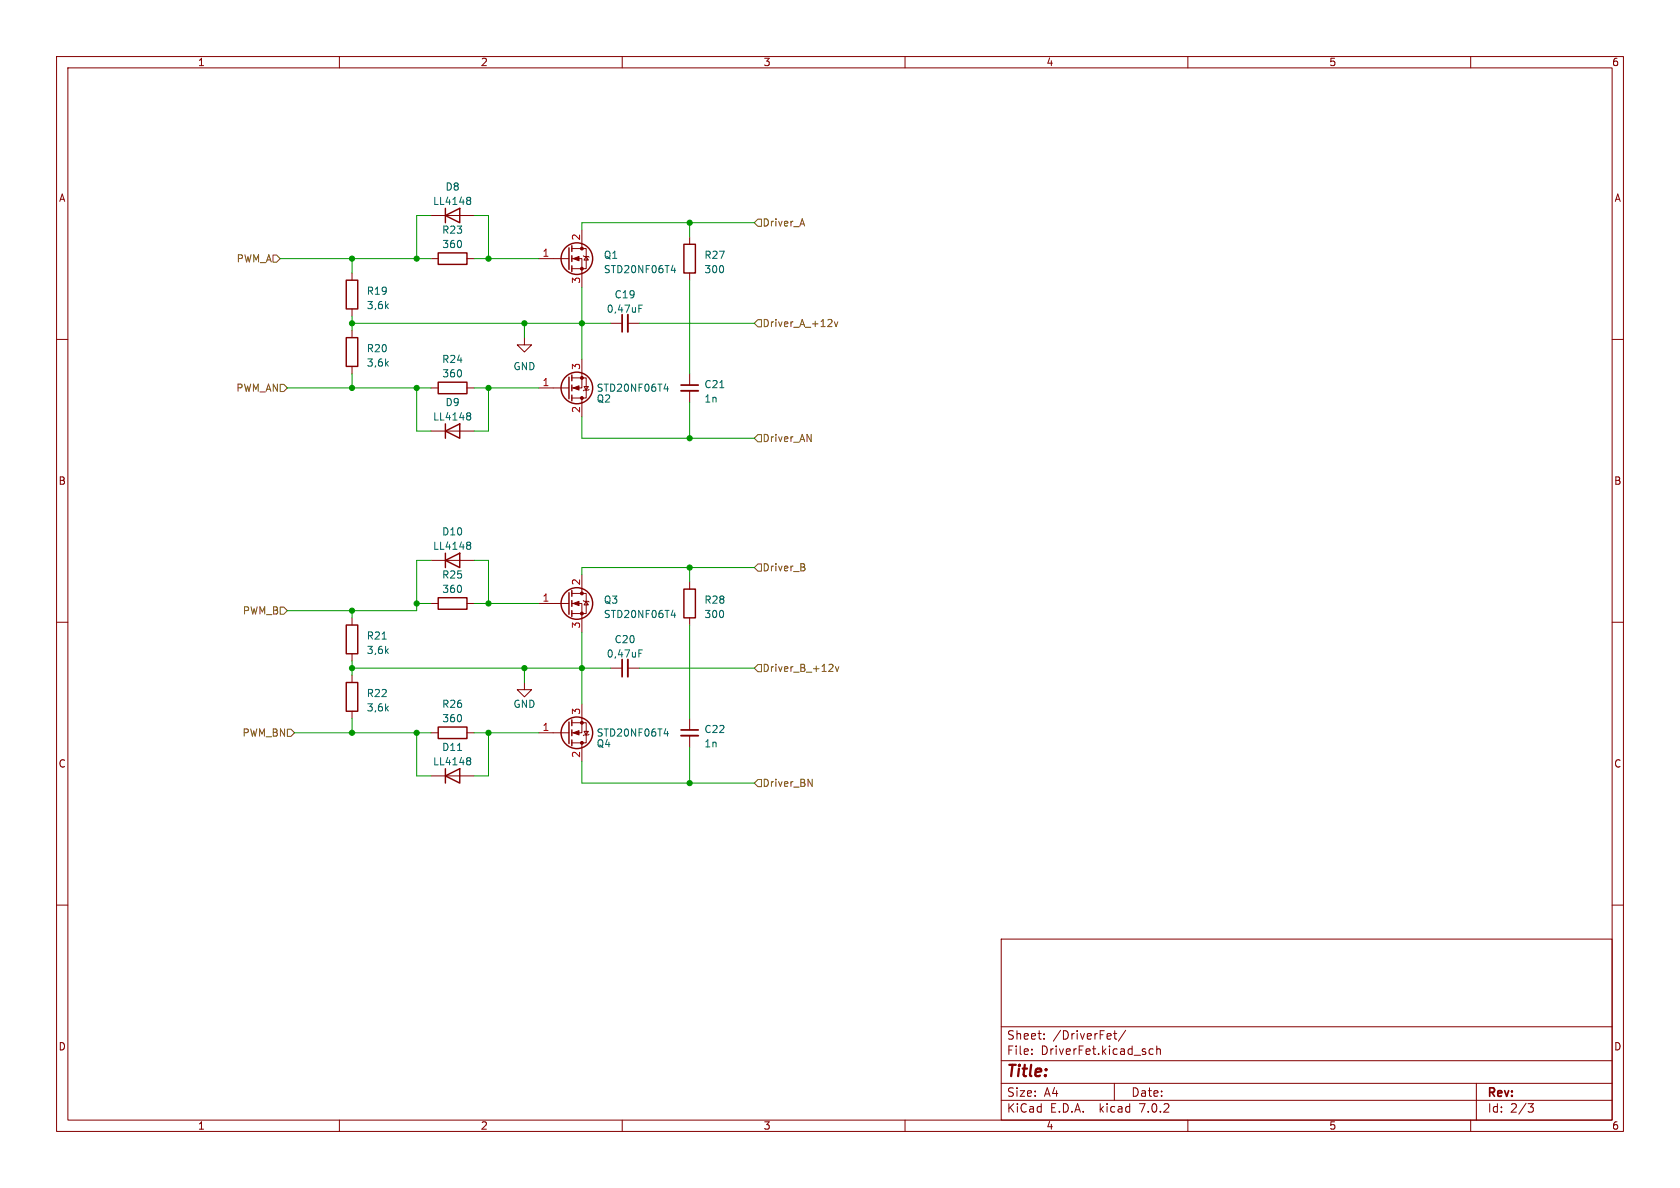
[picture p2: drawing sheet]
<svg xmlns="http://www.w3.org/2000/svg" width="297mm" height="210mm" viewBox="0 0 297 210" stroke-linecap="round" stroke-linejoin="round" font-family="sans-serif">
<g fill="none" stroke="#840000" stroke-width=".18">
<path d="M10 10h277v190h-277zM12 12h273v186h-273zM60 10v2M110 10v2M160 10v2M210 10v2M260 10v2M76.2 38.1h7.6M10 60h2M62.2 48.3v1.2M62.2 54.6v1.3M62.2 58.4v1.3"/>
<path d="M76.2 45.7h1.3M82.5 45.7h1.3M92.7 59.7v1.3h1.3l-1.3 1.2-1.3-1.2h1.3M95.2 45.7h5.4M101.1 45.7h1.8v5.1M101.1 43.9h2.5v3.6h-2.5M102.9 40.6v3.3M103.1 45.2l.2 .1h.7l.1 .2M103.6 45.3l.4 .7h-.7zM107.9 57.2h2.1M111 57.2h2M121.9 41.9v1.3"/>
<path d="M121.9 48.3v1.2M285 60h2M62.2 64.8v1.2M76.2 76.2h7.6M76.2 68.6h1.3M82.5 68.6h1.3M95.2 68.6h5.4M101.1 66.8h2.5v3.6h-2.5M102.9 63.5v5.1h-1.8M102.9 70.4v3.3M103.3 68.3h.7l-.4 .7zM104.1 68.8l-.1 .2h-.7l-.2 .1"/>
<path d="M121.9 66v2.1M121.9 69.1v2M76.2 99.1h7.6M10 110h2M62.2 109.2v1.3M62.2 115.6v1.2M62.2 119.4v1.3M76.2 106.7h1.3M82.5 106.7h1.3M95.2 106.7h5.4M101.1 106.7h1.8v5.1M101.1 104.9h2.5v3.6h-2.5"/>
<path d="M102.9 101.6v3.3M103.1 106.2l.2 .1h.7l.1 .1M103.6 106.3l.4 .6h-.7zM107.9 118.1h2.1M111 118.1h2M121.9 102.9v1.2M121.9 109.2v1.3M285 110h2M62.2 125.7v1.3M76.2 129.5h1.3M76.2 137.2h7.6M82.5 129.5h1.3"/>
<path d="M92.7 120.7v1.2h1.3l-1.3 1.3-1.3-1.3h1.3M95.2 129.5h5.4M101.1 127.8h2.5v3.5h-2.5M102.9 124.5v5h-1.8M102.9 131.3v3.3M103.3 129.3h.7l-.4 .6zM104.1 129.8l-.1 .1h-.7l-.2 .1M121.9 127v2M121.9 130v2.1M10 160h2M285 160h2M177 166h108v32h-108z"/>
<path d="M60 198v2M110 198v2M160 198v2M177 194.5h108M177 191.5h108M177 187.5h108M177 181.5h108M182.4 186.3v.1M182.4 185.5v.1M184.6 183.6v.1M184.6 182.8v.1M196.9 182.7h.5"/>
<path d="M197 191.5v3M197.1 182.2v1.3l.3 .2M199 182.1l-1.3 2M203.9 185.5l-.5-.1-.3 .3v.4l.2 .2h.6M204.5 185.5l.2-.1 .4 .1v.9M204.5 184.9v1.5M210 198v2M260 198v2M261 191.5v6.5M270.1 195.1h1l-.5 .6 .4 .1 .1 .5-.3 .3h-.4"/>
</g>
<path d="M111 55.6v3.1M120.4 69.1h3M111 116.6v3M120.4 130h3" fill="none" stroke="#840000" stroke-width=".33"/>
<path d="M110 55.6v3.1M120.4 68.1h3M110 116.6v3M120.4 129h3" fill="none" stroke="#840000" stroke-width=".3"/>
<g fill="none" stroke="#840000" stroke-width=".25">
<path d="M78.7 38.1l2.6-1.3v2.6zM78.7 36.8v2.6M61.2 49.5h2v5.1h-2zM61.2 59.7h2v5.1h-2zM77.5 44.7h5v2h-5zM100.6 43.8v3.8M101.1 43.4v1.1M101.1 45.2v1M101.1 47v1M120.9 43.2h2v5.1h-2zM77.5 67.6h5v2h-5zM78.7 76.2l2.6-1.3v2.6z"/>
<path d="M78.7 74.9v2.6M100.6 66.7v3.8M101.1 66.3v1M101.1 68.1v1M101.1 69.9v1M78.7 99.1l2.6-1.3v2.5zM78.7 97.8v2.5M61.2 110.5h2v5.1h-2zM77.5 105.7h5v2h-5zM100.6 104.8v3.8M101.1 104.4v1M101.1 106.2v1"/>
<path d="M101.1 108v1M120.9 104.1h2v5.1h-2zM61.2 120.7h2v5h-2zM77.5 128.5h5v2.1h-5zM78.7 137.2l2.6-1.3v2.5zM78.7 135.9v2.5M100.6 127.6v3.8M101.1 127.3v1M101.1 129v1M101.1 130.8v1"/>
<circle cx="102" cy="45.7" r="2.79"/>
<circle cx="102" cy="68.6" r="2.79"/>
<circle cx="102" cy="106.7" r="2.79"/>
<circle cx="102" cy="129.5" r="2.79"/>
</g>
<g fill="none" stroke="#006464" stroke-width=".18">
<path d="M82.7 34.9h.3l.2 .2-.2 .3M82.7 35.4h.3M83 35.4l.2 .3v.2l-.2 .2h-.3M112.9 54.5h.5M112.9 53.9h.7M118.7 47.8h.8M119.3 47.4v.8M82.7 73h.3l.2 .2-.2 .3M82.7 73.5h.3M83 73.5l.2 .3v.2l-.2 .2h-.3M117.4 68.7h.8M118 68.3v.9"/>
<path d="M82.7 95.8h.3l.2 .3-.2 .3M82.7 96.4h.3M83 96.4l.2 .2v.3l-.2 .2h-.3M112.9 115.5h.5M112.9 114.9h.7M118.7 108.7h.8M119.3 108.3v.9M82.7 133.9h.3l.2 .3-.2 .3M82.7 134.5h.3M83 134.5l.2 .2v.3l-.2 .2h-.3M117.4 129.7h.8M118 129.3v.8"/>
</g>
<g fill="#840000" stroke="#840000" stroke-width=".18">
<path d="M101.3 106.7l1.1-.4v.8z"/>
<path d="M101.3 129.5l1.1-.3v.7z"/>
<path d="M101.3 45.7l1.1-.4v.8z"/>
<path d="M101.3 68.6l1.1-.4v.8z"/>
<circle cx="102.9" cy="108.5" r=".25"/>
<circle cx="102.9" cy="104.9" r=".25"/>
<circle cx="102.9" cy="127.8" r=".25"/>
<circle cx="102.9" cy="131.3" r=".25"/>
<circle cx="102.9" cy="47.5" r=".25"/>
<circle cx="102.9" cy="43.9" r=".25"/>
<circle cx="102.9" cy="66.8" r=".25"/>
<circle cx="102.9" cy="70.4" r=".25"/>
</g>
<g fill="none" stroke="#725600" stroke-width=".18">
<path d="M134 38.7h.6v1.3h-.6l-.7-.6zM48.3 45.1h.6l.6 .6-.6 .7h-.6zM134 56.5h.6v1.3h-.6l-.7-.6zM147.5 56.9l.3 .8 .3-.8M49.5 67.9h.7l.6 .7-.6 .6h-.7zM134 76.8h.6v1.3h-.6l-.7-.6zM134 99.7h.6v1.3h-.6l-.7-.7zM142.2 99.8v.3M49.5 107.3h.7l.6 .7-.6 .6h-.7zM134 117.5h.6v1.2h-.6l-.7-.6zM142.2 100.3l.1 .2-.1 .4M147.1 117.5l.2 .2-.1 .3-.7 .7h.8"/>
<path d="M147.7 117.9l.3 .8 .3-.8M50.8 128.9h.6l.7 .6-.7 .7h-.6zM134 137.8h.6v1.3h-.6l-.7-.7zM142.9 137.7l.7 1.3v-1.3"/>
</g>
<g fill="none" stroke="#009600" stroke-width=".18">
<path d="M76.2 38.1h-2.5v7.6M83.8 38.1h2.6v7.6M121.9 39.4v2.5M133.3 39.4h-30.4v1.2M49.5 45.7h26.7M62.2 45.7v2.6M62.2 55.9v2.5M62.2 57.2h45.7M83.8 45.7h11.4M92.7 57.2v2.5M102.9 50.8v12.7M113 57.2h20.3"/>
<path d="M121.9 49.5v16.5M50.8 68.6h25.4M62.2 66v2.6M73.7 68.6v7.6h2.5M83.8 68.6h11.4M86.4 68.6v7.6h-2.6M102.9 73.7v3.8h30.4M121.9 71.1v6.4M76.2 99.1h-2.5v8.9h-22.9M83.8 99.1h2.6v7.6M62.2 108v1.2M62.2 116.8v2.6"/>
<path d="M62.2 118.1h45.7M73.7 106.7h2.5M83.8 106.7h11.4M92.7 118.1v2.6M102.9 111.8v12.7M113 118.1h20.3M121.9 100.3v2.6M121.9 110.5v16.5M133.3 100.3h-30.4v1.3M52.1 129.5h24.1M62.2 127v2.5M73.7 129.5v7.7h2.5"/>
<path d="M83.8 129.5h11.4M86.4 129.5v7.7h-2.6M102.9 134.6v3.8h30.4M121.9 132.1v6.3"/>
</g>
<g fill="#009600" stroke="#009600" stroke-width=".18">
<circle cx="92.7" cy="118.1" r=".46"/>
<circle cx="102.9" cy="118.1" r=".46"/>
<circle cx="121.9" cy="100.3" r=".46"/>
<circle cx="73.7" cy="129.5" r=".46"/>
<circle cx="121.9" cy="138.4" r=".46"/>
<circle cx="86.4" cy="129.5" r=".46"/>
<circle cx="62.2" cy="45.7" r=".46"/>
<circle cx="92.7" cy="57.2" r=".46"/>
<circle cx="86.4" cy="45.7" r=".46"/>
<circle cx="73.7" cy="45.7" r=".46"/>
<circle cx="62.2" cy="68.6" r=".46"/>
<circle cx="62.2" cy="57.2" r=".46"/>
<circle cx="73.7" cy="68.6" r=".46"/>
<circle cx="102.9" cy="57.2" r=".46"/>
<circle cx="86.4" cy="68.6" r=".46"/>
<circle cx="121.9" cy="39.4" r=".46"/>
<circle cx="121.9" cy="77.5" r=".46"/>
<circle cx="62.2" cy="118.1" r=".46"/>
<circle cx="62.2" cy="129.5" r=".46"/>
<circle cx="73.7" cy="106.7" r=".46"/>
<circle cx="86.4" cy="106.7" r=".46"/>
<circle cx="62.2" cy="108" r=".46"/>
</g>
<text font-size="2.8" fill="#840000" x="178" y="190.8">Title:</text>
<g font-size="2.1" fill="#840000">
<text x="178" y="183.9">Sheet:</text>
<text x="186.2" y="183.9">/DriverFet/</text>
<text x="178" y="186.6">File:</text>
<text x="184" y="186.6">DriverFet.kicad_sch</text>
<text x="178" y="196.8">KiCad</text>
<text x="178" y="194">Size:</text>
<text x="184.6" y="194">A4</text>
<text x="185.7" y="196.8">E.D.A.</text>
<text x="194.4" y="196.8">kicad</text>
<text x="200" y="194">Date:</text>
<text x="201.5" y="196.8">7.0.2</text>
<text x="263" y="194.2">Rev:</text>
<text x="263" y="196.8">Id:</text>
<text x="267" y="196.8">2/3</text>
</g>
<g font-size="1.8" fill="#840000">
<text x="35" y="11.8">1</text>
<text x="85" y="11.8">2</text>
<text x="135" y="11.8">3</text>
<text x="185" y="11.8">4</text>
<text x="235" y="11.8">5</text>
<text x="285" y="11.8">6</text>
<text x="10.4" y="35.8">A</text>
<text x="285.4" y="35.8">A</text>
<text x="10.3" y="85.8">B</text>
<text x="285.3" y="85.8">B</text>
<text x="10.3" y="135.8">C</text>
<text x="285.3" y="135.8">C</text>
<text x="10.3" y="185.8">D</text>
<text x="285.3" y="185.8">D</text>
<text x="35" y="199.8">1</text>
<text x="85" y="199.8">2</text>
<text x="135" y="199.8">3</text>
<text x="185" y="199.8">4</text>
<text x="235" y="199.8">5</text>
<text x="285" y="199.8">6</text>
</g>
<g font-size="1.8" fill="#006464">
<text x="78.7" y="33.8">D8</text>
<text x="76.5" y="36.4">LL4148</text>
<text x="78.1" y="41.5">R23</text>
<text x="78.1" y="44">360</text>
<text x="106.7" y="45.9">Q1</text>
<text x="124.5" y="45.9">R27</text>
<text x="64.8" y="52.3">R19</text>
<text x="106.7" y="48.5">STD20NF06T4</text>
<text x="108.6" y="52.9">C19</text>
<text x="124.5" y="48.5">300</text>
<text x="64.8" y="54.8">3,6k</text>
<text x="107.2" y="55.4">0,47uF</text>
<text x="64.8" y="62.4">R20</text>
<text x="64.8" y="65">3,6k</text>
<text x="78.1" y="64.3">R24</text>
<text x="90.7" y="65.6">GND</text>
<text x="78.1" y="66.9">360</text>
<text x="78.7" y="71.9">D9</text>
<text x="105.4" y="71.3">Q2</text>
<text x="105.4" y="69.4">STD20NF06T4</text>
<text x="124.5" y="68.8">C21</text>
<text x="124.5" y="71.3">1n</text>
<text x="76.5" y="74.5">LL4148</text>
<text x="78.1" y="94.8">D10</text>
<text x="76.5" y="97.3">LL4148</text>
<text x="78.1" y="102.4">R25</text>
<text x="78.1" y="105">360</text>
<text x="106.7" y="106.9">Q3</text>
<text x="124.5" y="106.9">R28</text>
<text x="64.8" y="113.2">R21</text>
<text x="106.7" y="109.4">STD20NF06T4</text>
<text x="108.6" y="113.9">C20</text>
<text x="124.5" y="109.4">300</text>
<text x="64.8" y="115.8">3,6k</text>
<text x="107.2" y="116.4">0,47uF</text>
<text x="64.8" y="123.4">R22</text>
<text x="64.8" y="125.9">3,6k</text>
<text x="78.1" y="125.3">R26</text>
<text x="90.7" y="125.3">GND</text>
<text x="78.1" y="127.8">360</text>
<text x="105.4" y="130.4">STD20NF06T4</text>
<text x="124.5" y="129.7">C22</text>
<text x="76.5" y="135.4">LL4148</text>
<text x="78.1" y="132.9">D11</text>
<text x="105.4" y="132.3">Q4</text>
<text x="124.5" y="132.3">1n</text>
</g>
<g font-size="1.8" fill="#725600">
<text x="134.8" y="40.2">Driver_A</text>
<text x="41.7" y="46.5">PWM_A</text>
<text x="134.8" y="58">Driver_A_+12v</text>
<text x="41.7" y="69.4">PWM_AN</text>
<text x="134.8" y="78.3">Driver_AN</text>
<text x="134.8" y="101.2">Driver_B</text>
<text x="42.8" y="108.8">PWM_B</text>
<text x="134.8" y="118.9">Driver_B_+12v</text>
<text x="42.7" y="130.4">PWM_BN</text>
<text x="134.8" y="139.3">Driver_BN</text>
</g>
<g font-size="1.8" fill="#a90000">
<text x="95.9" y="45.5">1</text>
<text x="102.6" y="42.6" transform="rotate(-90 102.6 42.6)">2</text>
<text x="102.6" y="50.2" transform="rotate(-90 102.6 50.2)">3</text>
<text x="102.6" y="65.4" transform="rotate(-90 102.6 65.4)">3</text>
<text x="95.9" y="68.3">1</text>
<text x="102.6" y="73.1" transform="rotate(-90 102.6 73.1)">2</text>
<text x="95.9" y="106.4">1</text>
<text x="102.6" y="103.5" transform="rotate(-90 102.6 103.5)">2</text>
<text x="102.6" y="111.2" transform="rotate(-90 102.6 111.2)">3</text>
<text x="95.9" y="129.3">1</text>
<text x="102.6" y="126.4" transform="rotate(-90 102.6 126.4)">3</text>
<text x="102.6" y="134" transform="rotate(-90 102.6 134)">2</text>
</g>
</svg>
